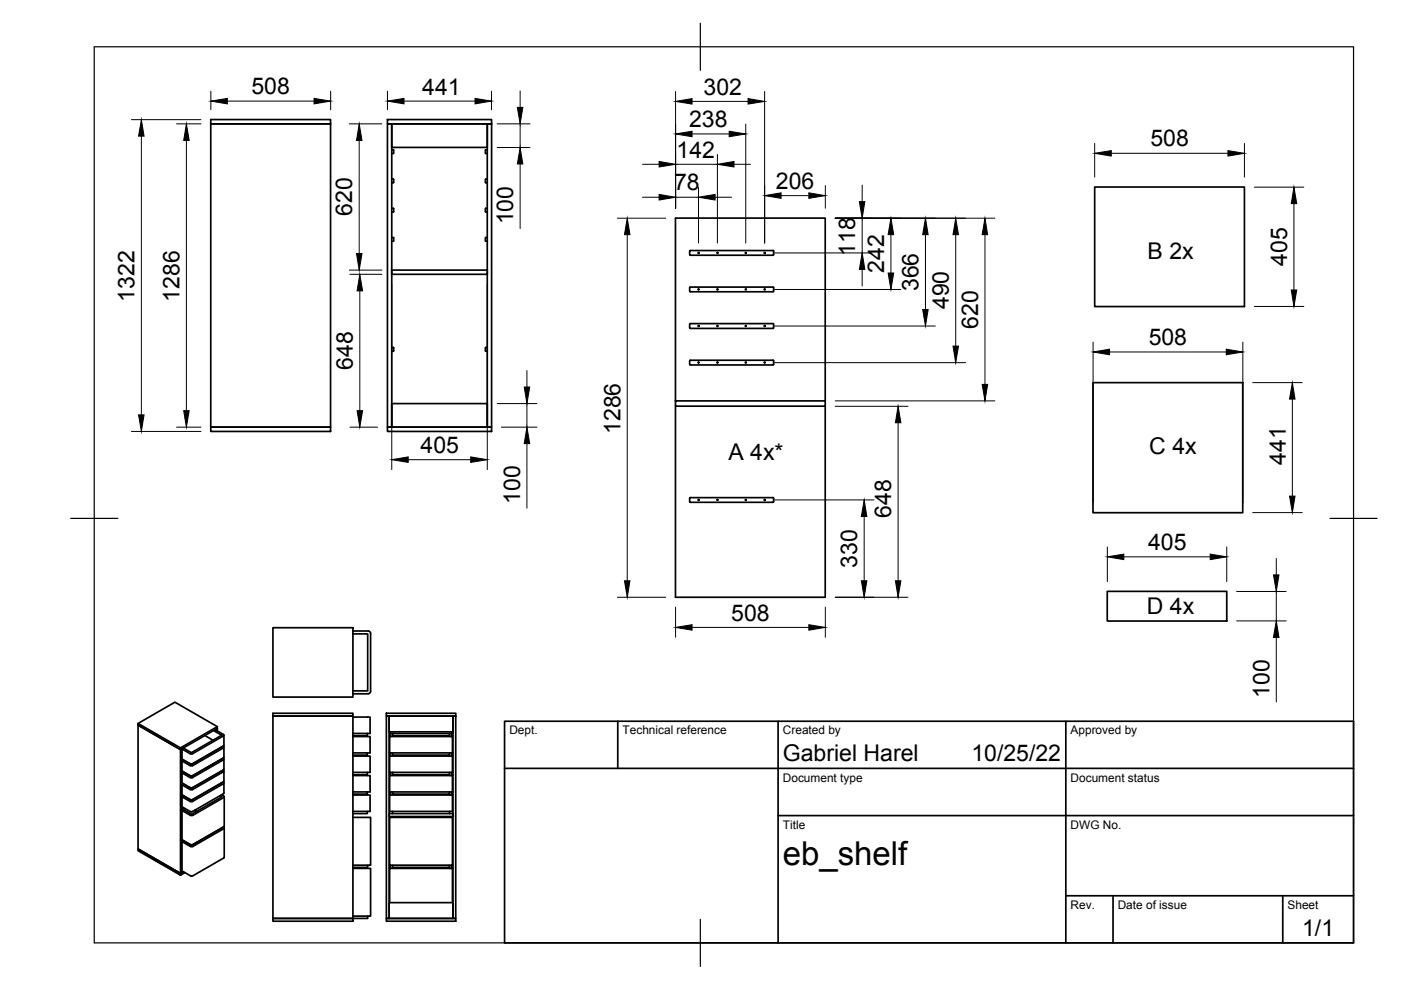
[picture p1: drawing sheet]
<svg xmlns="http://www.w3.org/2000/svg" width="297mm" height="210mm" viewBox="0 0 297 210" stroke-linecap="round" stroke-linejoin="round" font-family="sans-serif">
<!-- layer: Visible -->
<g fill="none" stroke="#000" stroke-width=".36">
<path d="M44.7 25.4h25.4v.9h-25.4zM44.7 26.3h25.4v64.3h-25.4zM82.1 25.4h22.1v.9h-22.1zM82.1 26.3h1v64.3h-1zM83.1 26.3h20.2v5h-20.2zM83.1 38h.3l.1 .7h-.4M83.1 31.8h.3l.1 .7h-.4M103.3 26.3h.9v64.3h-.9zM103.3 38l-.4 .1 .1 .6h.3M103.3 31.8h-.4l.1 .7h.3M232.1 39.7h31.7v25.3h-31.7zM83.1 57.3h20.2v.9h-20.2z"/>
<path d="M83.1 50.4h.3l.1 .7-.4 .1M83.1 44.2h.3l.1 .7-.4 .1M103.3 50.4l-.4 .1 .1 .6 .3 .1M103.3 44.2l-.4 .1 .1 .6 .3 .1M146.2 53.2v.8M146.2 53.2l.2-.1h17.5l.1 .1M146.2 54l.2 .1h17.5l.1-.1M164 53.2v.8M83.1 73.7h.4M83.5 73.8l-.1 .6-.3 .1M102.9 73.8l.1 .6 .3 .1M103.3 73.7h-.4"/>
<path d="M146.3 60.9h17.6l.1 .8-.1 .2-17.5-.1-.2-.1zM146.3 77.4h17.6M146.3 69.6h17.6M163.9 77.4l.1-.9-.1-.1h-17.5l-.2 .9 .2 .1M163.9 69.6l.1-.9-.1-.1h-17.5l-.2 .9 .2 .1M44.7 90.6h25.4v.9h-25.4zM82.1 90.6h22.1v.9h-22.1zM83.1 85.6h20.2v5h-20.2zM143.2 85h31.8v1.1h-31.8zM143.2 85v-38.8h31.8v38.8M143.2 86.1v40.5h31.8v-40.5M231.7 81.1h31.8v27.6h-31.8z"/>
<path d="M146.3 105.5h17.6l.1 .9-.1 .1h-17.5l-.2-.1zM57.9 133.1h16.9v14.7h-16.9zM74.8 134.4h3.2v12.1h-3.2M74.8 133.8h3.3l.2 .1 .3 .4M78.6 134.3v12.3M234.8 125.4h25.3v6.3h-25.3zM29.3 153.4l9 5.2M38.3 158.9l.3-.2v26.3l-.3 .2zM38.6 158.8l1.7 1M40.3 159.8h.5M43.4 155.9l1.7 1M45.1 159.5h.1"/>
<path d="M45.3 154.9l1.7 1-6.4 3.7-1.7-1M45.6 154.7l1.8 1 .1 .2-6.7 3.9M45.8 154.8v-.2l.3-.2v.6M46.1 154.1l-7.8 4.5v.3l-9-5.2v-.3l7.8-4.5 9 5.2v.3l-7.8 4.5-9-5.2v26.3l9 5.2 .6-.4M47 158.4l-6.4 3.7-2-1.1M47.3 158.2l.1 .1M47.4 158.2v.4M47.4 158.6l-6.6 3.7M47.5 158.4l-.1 2.2-6.6 3.9M47.5 155.9l-.1 2.2-6.6 3.8M57.9 151.2h16.9v.6h-16.9zM57.9 151.8h16.9v42.9h-16.9z"/>
<path d="M74.8 156.2h3.7v3.4h-3.7M74.8 152h3.7v3.5h-3.7M77.9 159.6v.5h-3.1M77.9 155.5v.5h-3.1M78.6 146.6l-.1 .2-.4 .3h-3.3M81.9 151.2h14.7v.6h-14.7zM81.9 151.8h.6v42.9h-.6zM82.5 151.8h13.5v3.4h-13.5zM82.5 159.6h.1M82.5 155.5h.1M82.6 159.6h13.3M82.6 159.6v-3.4h13.3v3.4"/>
<path d="M82.6 155.2v.3h13.3v-.3M82.7 159.6l.1 .5-.3 .1M82.7 155.5l.1 .5M82.8 156h-.3M83.2 159.6v.5h12.1v-.5M83.2 155.5v.5h12.1v-.5M95.8 156h.2M95.8 159.6v.5l.2 .1M95.8 155.5v.5M95.9 159.6h.1M95.9 155.5h.1M96 151.8h.6v42.9h-.6z"/>
<path d="M29.3 180l9 5.2v.4l-9-5.2zM38.6 178.4l1.8 1.1h.5M38.6 178l1.8 1.1h.5M38.6 171.8l1.8 1.1h.5M38.6 168.5l1.7 1M38.6 166.4l1.7 1M38.6 166l1.7 1M38.6 163.9l1.7 1M38.6 163.5l1.7 1M38.6 161.3l1.7 1M38.6 160.9l1.7 1M38.6 171.1l1.7 1"/>
<path d="M38.6 168.9l1.7 1M38.9 171.2l-.3 .2v.4l.6-.4M40.3 169.5h.5M40.3 167.4h.5M40.3 167h.5M40.3 164.9h.5M40.3 164.5h.5M40.3 162.3h.5M40.3 161.9h.5M40.3 172.1h.5M40.3 169.9h.5M40.6 167.1h.1"/>
<path d="M40.6 164.5h.1M40.6 172.1h.1M40.6 169.6h.1M40.6 162h.1M40.6 179.1h.1M41.3 171.8l.4 .2M41.6 178.6l.1 .1M45.1 164.5h.1M45.1 162h.1M45.1 167v.1M46.7 168.7l.4 .2-6.5 3.7-1.7-1M47 163.5l-6.4 3.7-2-1.2"/>
<path d="M47 160.9l-6.4 3.7-2-1.1M47 166l-6.4 3.7-2-1.1M47 168.5l.5 .4-.1 .2-6.5 3.8M47 175.5l-6.4 3.8-2-1.2M47.3 163.3l.2 .1-.1 .2-6.6 3.8M47.3 165.8l.2 .1-.1 .2-6.6 3.8M47.3 160.7l.1 .1M47.3 175.4l.2 .1-.1 .2-6.5 3.8M47.4 160.8v.3l-6.6 3.8M47.4 163.2l-6.6 3.8M47.5 163.5l-.1 2.2-6.6 3.8M47.5 160.9l-.1 2.3"/>
<path d="M47.5 166l-.1 2.2-6.6 3.9M47.5 175.5v6.3l-6.6 3.9M47.5 168.9v6.3l-6.6 3.9M74.8 164.4h3.7v3.5h-3.7M74.8 160.3h3.7v3.5h-3.7M74.8 168.6h3.7v3.4h-3.7M74.8 173.3h3.8v10.1h-3.8M77.9 167.9v.5h-3.1M77.9 163.8v.4h-3.1M77.9 172v.5h-3.1M82.5 172.5h13.5v.6h-13.5zM82.5 167.9h.1"/>
<path d="M82.5 163.8h.1M82.6 167.9h13.3M82.6 167.9v-3.5h13.3v3.5M82.6 163.8h13.3M82.6 163.8v-3.5h13.3v3.5M82.6 168.6h13.3v3.4h-13.3zM82.6 173.3h13.3v10.1h-13.3zM82.7 167.9l.1 .5M82.7 163.8l.1 .4-.3 .1M82.8 168.4h-.3M83.2 167.9v.5h12.1v-.5M83.2 163.8v.4h12.1v-.4"/>
<path d="M83.2 172v.5M95.3 172v.5M95.8 168.4h.2M95.8 167.9v.5M95.8 163.8v.4l.2 .1M95.9 167.9h.1M95.9 163.8h.1M38.6 184.7l1.8 1h.5M39.2 185l-.9 .6M40.6 185.8h.1M57.9 194.7h16.9v.6h-16.9zM74.8 184.1h3.8v10.1h-3.8"/>
<path d="M78 194.2v.5h-3.2M78 183.4v.5h-3.2M81.9 194.7h14.7v.6h-14.7zM82.5 191.4h13.5v3.3h-13.5zM82.5 183.4h.1M82.6 191.4v-7.3h13.3v7.3M82.7 183.4l.1 .5M82.8 183.9l-.3 .1M83.2 183.4v.5h12.1v-.5M95.8 183.9l.2 .1M95.8 183.4v.5M95.9 183.4h.1"/>
<circle cx="148.1" cy="53.6" r=".1"/>
<circle cx="152.1" cy="53.6" r=".1"/>
<circle cx="158.1" cy="53.6" r=".1"/>
<circle cx="162.1" cy="53.6" r=".1"/>
<circle cx="148.1" cy="76.9" r=".1"/>
<circle cx="148.1" cy="69.1" r=".1"/>
<circle cx="148.1" cy="61.4" r=".1"/>
<circle cx="152.1" cy="76.9" r=".1"/>
<circle cx="152.1" cy="61.4" r=".1"/>
<circle cx="152.1" cy="69.1" r=".1"/>
<circle cx="158.1" cy="76.9" r=".1"/>
<circle cx="158.1" cy="61.4" r=".1"/>
<circle cx="158.1" cy="69.1" r=".1"/>
<circle cx="162.1" cy="76.9" r=".1"/>
<circle cx="162.1" cy="61.4" r=".1"/>
<circle cx="162.1" cy="69.1" r=".1"/>
<circle cx="148.1" cy="106" r=".1"/>
<circle cx="152.1" cy="106" r=".1"/>
<circle cx="158.1" cy="106" r=".1"/>
<circle cx="162.1" cy="106" r=".1"/>
</g>
<!-- layer: Border -->
<path d="M20 9.9h267v190h-267zM148.5 4.9v10M15 109.9h10M282 109.9h10M148.5 194.9v10" fill="none" stroke="#000" stroke-width=".25"/>
<!-- layer: TitleBlock -->
<path d="M107 152.9h180v47h-180zM131 152.9v10M165 152.9v47M226 152.9v47M107 162.9h180M165 172.9h122M226 189.9h61M236 189.9v10M272 189.9v10" fill="none" stroke="#000" stroke-width=".36"/>
<!-- layer: FD_Dimensions -->
<g fill="none" stroke="#000" stroke-width=".21">
<path d="M44.7 19.3v4M70.1 19.3v4M82.1 19.3v4M104.2 19.3v4M110.3 19.3v3.5M143.2 19.4v24.8M162.1 19.4v32.1M27.9 25.4h14.7M30 28.9v59.1M37.4 26.3h5.2M39.5 29.8v57.3M48.2 21.4h18.4"/>
<path d="M74.1 26.3h6.9M76.2 29.8v24M85.7 21.4h15M105.4 26.3h7M105.4 31.3h7M110.3 26.3v5M110.3 34.8v13.7M136.2 34.8h3.5M143.2 34.8h8.9M146.7 28.4h7.9M146.7 21.5h11.9M148.1 39.7v11.8"/>
<path d="M152.1 32.7v18.8M155.6 34.8h3.5M158.1 26.3v25.2M175 39.4v4.8M182.8 39.3v3.4M232.1 30.4v7.2M235.6 32.5h24.7M263.8 30.4v7.2M265.9 39.7h10.5M74.1 57.3h6.9M74.2 58.2h6.8M130.9 46.3h10.2"/>
<path d="M133 49.8v73.3M136.2 41.8h3.5M143.2 41.8h4.9M151.6 41.8h3.5M164.2 53.6h20.7M165.6 41.5h5.9M177.1 46.3h33.8M182.8 46.3v7.3M182.8 57.1v3.5M188.9 49.8v8.1M196.2 49.8v15.8M202.6 49.8v23.6"/>
<path d="M208.8 49.8v31.7M274.3 43.2v18.3M76.3 61.7v25.4M83.1 60.3v39.3M103.3 60.3v39.3M111.7 78.6v3.5M164.2 61.4h26.8M164.2 69.1h34.1M164.2 76.9h40.5M231.8 72.5v34.1M235.2 74.6h24.8M263.5 72.5v34.1"/>
<path d="M265.9 65h10.5M27.9 91.5h14.7M37.4 90.6h5.2M74.2 90.6h5.9M86.6 97.5h13.2M105.4 85.6h8.4M106.3 90.6h7.5M111.7 85.6v5M111.7 94.1v13.7M177.1 85h33.8M177.1 86.1h15.4M190.4 89.6v33.5"/>
<path d="M265.6 81.1h10.5M274 84.6v20.6M164.2 106h21.1M183.2 109.5v13.6M234.8 116v7.3M238.3 118.1h18.3M260.1 116v7.3M265.6 108.7h10.5M270.6 118.4v3.5M130.9 126.6h10.2M143.2 128.7v6.4M146.7 133h24.8"/>
<path d="M175 128.7v6.4M177.1 126.6h15.4M262.2 125.4h10.5M262.2 131.6h10.5M270.6 125.4v6.2M270.6 135.1v13.7"/>
</g>
<g fill="#000" stroke="#000" stroke-width=".21">
<path d="M30 25.4l.5 3.5h-1.1zM39.5 26.3l.6 3.5h-1.2zM44.7 21.4l3.5-.5v1.1zM66.6 20.9l3.5 .5-3.5 .6zM76.2 26.3l.6 3.5h-1.2zM82.1 21.4l3.6-.5v1.1zM100.7 20.9l3.5 .5-3.5 .6zM109.7 22.8h1.1l-.5 3.5zM110.3 31.3l.5 3.5h-1.1zM139.7 34.2l3.5 .6-3.5 .6zM143.2 28.4l3.5-.6v1.2zM143.2 21.5l3.5-.6v1.2z"/>
<path d="M154.6 27.8l3.5 .6-3.5 .6zM152.1 34.8l3.5-.6v1.2zM158.6 20.9l3.5 .6-3.5 .6zM232.1 32.5l3.5-.6v1.2zM260.3 31.9l3.5 .6-3.5 .6zM75.6 53.8h1.2l-.6 3.5zM133 46.3l.6 3.5h-1.2zM139.7 41.2l3.5 .6-3.5 .6zM148.1 41.8l3.5-.6v1.2zM162.1 41.5l3.5-.6v1.2zM171.5 40.9l3.5 .6-3.5 .6zM182.2 42.7h1.2l-.6 3.6z"/>
<path d="M182.8 53.6l.6 3.5h-1.2zM188.9 46.3l.6 3.5h-1.2zM188.3 57.9h1.2l-.6 3.5zM196.2 46.3l.6 3.5h-1.2zM202.6 46.3l.6 3.5h-1.1zM208.8 46.3l.6 3.5h-1.2zM274.3 39.7l.6 3.5h-1.1zM76.3 58.2l.6 3.5h-1.2zM195.6 65.6h1.2l-.6 3.5zM202.1 73.4h1.1l-.6 3.5zM231.8 74.6l3.4-.6v1.2zM260 74l3.5 .6-3.5 .6z"/>
<path d="M273.8 61.5h1.1l-.6 3.5zM29.4 88h1.1l-.5 3.5zM38.9 87.1h1.2l-.6 3.5zM75.7 87.1h1.2l-.6 3.5zM83.1 97.5l3.5-.6v1.1zM99.8 96.9l3.5 .6-3.5 .5zM111.1 82.1h1.2l-.6 3.5zM111.7 90.6l.6 3.5h-1.2zM190.4 86.1l.6 3.5h-1.2zM208.2 81.5h1.2l-.6 3.5zM274 81.1l.6 3.5h-1.2zM183.2 106l.6 3.5h-1.2z"/>
<path d="M234.8 118.1l3.5-.6v1.2zM256.6 117.5l3.5 .6-3.5 .6zM273.4 105.2h1.2l-.6 3.5zM132.4 123.1h1.2l-.6 3.5zM143.2 133l3.5-.5v1.1zM171.5 132.5l3.5 .5-3.5 .6zM182.6 123.1h1.2l-.6 3.5zM189.8 123.1h1.2l-.6 3.5zM270 121.9h1.2l-.6 3.5zM270.6 131.6l.6 3.5h-1.2z"/>
</g>
<text font-size="7" x="166" y="183.4">eb_shelf</text>
<g font-size="4.9">
<text x="53.3" y="20">508</text>
<text x="89.5" y="20">441</text>
<text x="149.2" y="20">302</text>
<text x="146.1" y="26.9">238</text>
<text x="143.4" y="33.4">142</text>
<text x="243.9" y="31">508</text>
<text x="142.9" y="40.4">78</text>
<text x="164.5" y="40">206</text>
<text x="74.7" y="45.8" transform="rotate(-90 74.7 45.8)">620</text>
<text x="108.8" y="47.6" transform="rotate(-90 108.8 47.6)">100</text>
<text x="181.3" y="54.2" transform="rotate(-90 181.3 54.2)">118</text>
<text x="187.5" y="57.8" transform="rotate(-90 187.5 57.8)">242</text>
<text x="243.3" y="54.8">B 2x</text>
<text x="272.9" y="56.3" transform="rotate(-90 272.9 56.3)">405</text>
<text x="28.5" y="64" transform="rotate(-90 28.5 64)">1322</text>
<text x="38.1" y="64" transform="rotate(-90 38.1 64)">1286</text>
<text x="194.7" y="61.8" transform="rotate(-90 194.7 61.8)">366</text>
<text x="201.2" y="65.6" transform="rotate(-90 201.2 65.6)">490</text>
<text x="207.4" y="69.7" transform="rotate(-90 207.4 69.7)">620</text>
<text x="243.5" y="73.2">508</text>
<text x="74.8" y="78.4" transform="rotate(-90 74.8 78.4)">648</text>
<text x="131.5" y="92" transform="rotate(-90 131.5 92)">1286</text>
<text x="89.2" y="96">405</text>
<text x="154.4" y="97.5">A 4x*</text>
<text x="243.7" y="96.2">C 4x</text>
<text x="272.6" y="98.6" transform="rotate(-90 272.6 98.6)">441</text>
<text x="110.3" y="106.9" transform="rotate(-90 110.3 106.9)">100</text>
<text x="189" y="109.7" transform="rotate(-90 189 109.7)">648</text>
<text x="243.4" y="116.6">405</text>
<text x="181.8" y="120.4" transform="rotate(-90 181.8 120.4)">330</text>
<text x="155" y="131.6">508</text>
<text x="243.1" y="130.2">D 4x</text>
<text x="269.1" y="148" transform="rotate(-90 269.1 148)">100</text>
<text x="166" y="161.4">Gabriel Harel</text>
<text x="206" y="161.4">10/25/22</text>
<text x="276.1" y="198.6">1/1</text>
</g>
<g font-size="2.5">
<text x="108" y="155.7">Dept.</text>
<text x="132" y="155.7">Technical reference</text>
<text x="166" y="155.7">Created by</text>
<text x="227" y="155.7">Approved by</text>
<text x="166" y="165.7">Document type</text>
<text x="227" y="165.7">Document status</text>
<text x="166" y="175.7">Title</text>
<text x="227" y="175.7">DWG No.</text>
<text x="227" y="192.7">Rev.</text>
<text x="237" y="192.7">Date of issue</text>
<text x="273" y="192.7">Sheet</text>
</g>
</svg>
